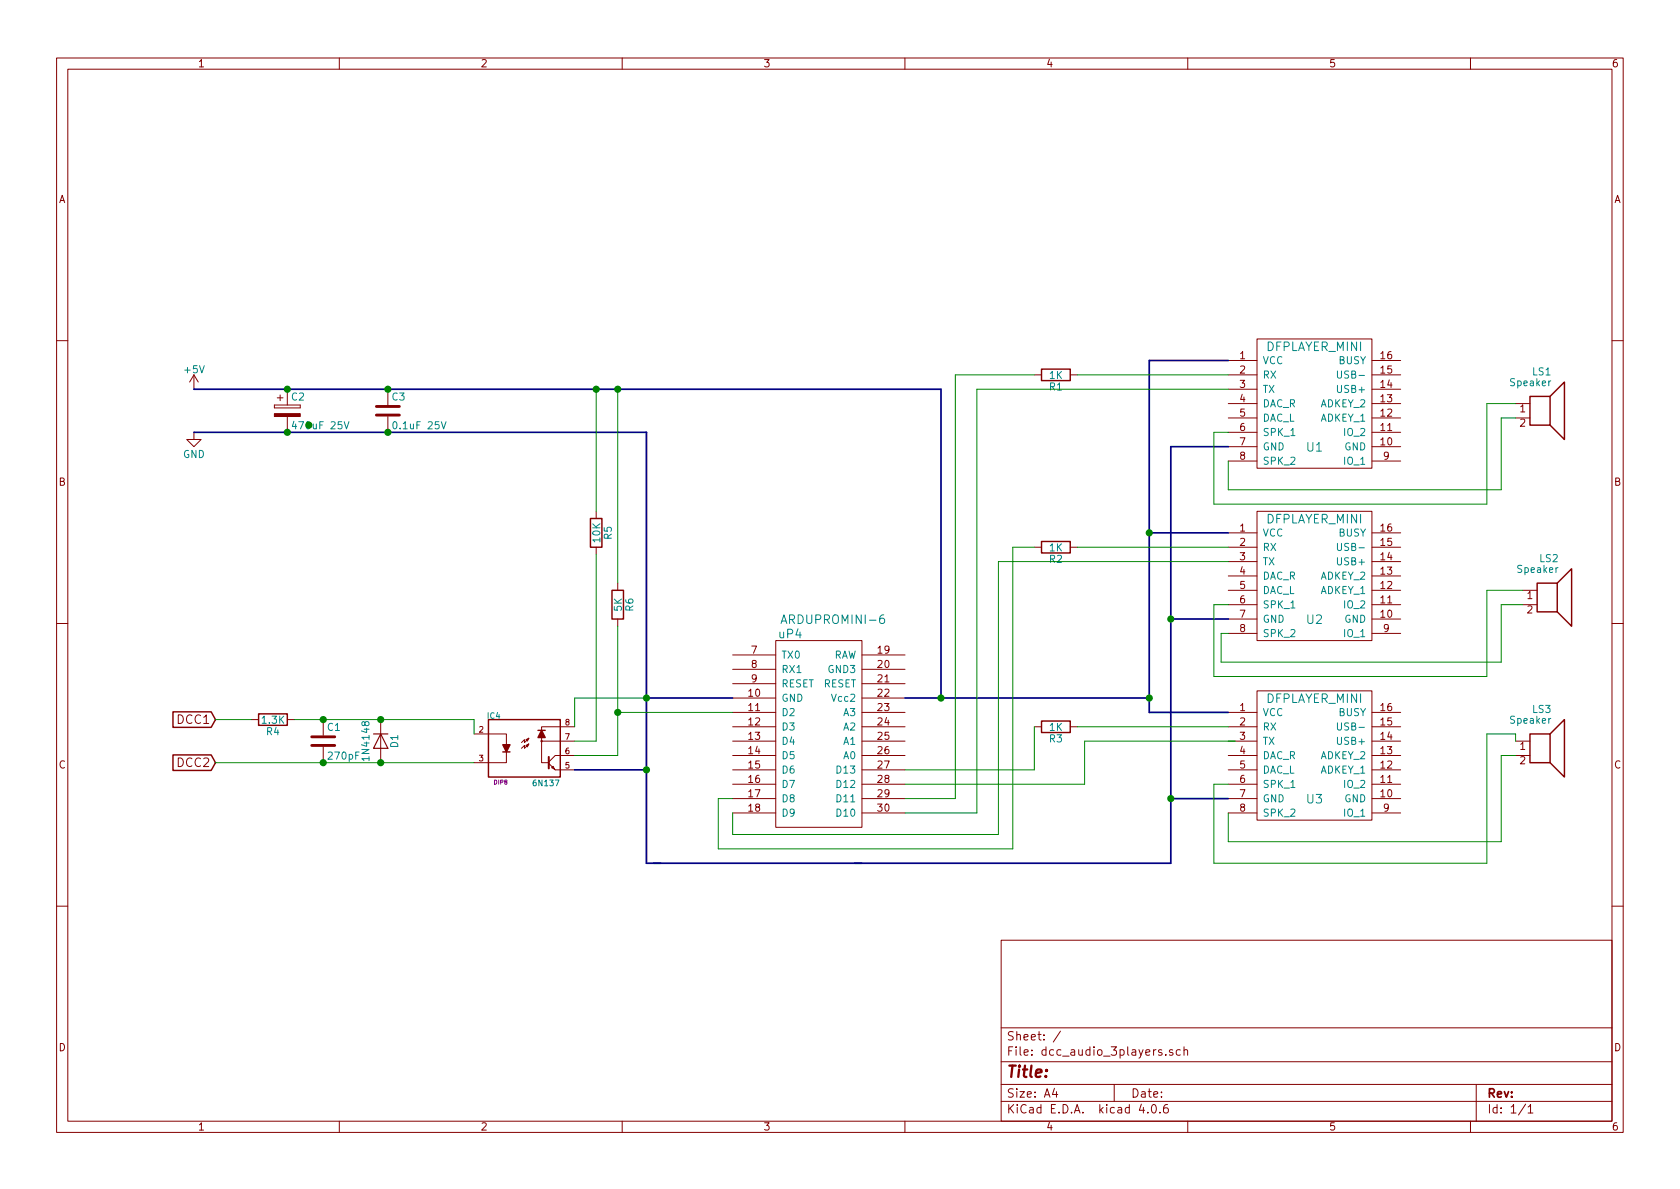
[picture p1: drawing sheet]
EESchema Schematic File Version 2
LIBS:power
LIBS:device
LIBS:transistors
LIBS:conn
LIBS:linear
LIBS:regul
LIBS:74xx
LIBS:cmos4000
LIBS:adc-dac
LIBS:memory
LIBS:xilinx
LIBS:microcontrollers
LIBS:dsp
LIBS:microchip
LIBS:analog_switches
LIBS:motorola
LIBS:texas
LIBS:intel
LIBS:audio
LIBS:interface
LIBS:digital-audio
LIBS:philips
LIBS:display
LIBS:cypress
LIBS:siliconi
LIBS:opto
LIBS:atmel
LIBS:contrib
LIBS:valves
LIBS:ardupromini-6
LIBS:6N137-TTL-Serial-Optoisolator-cache
LIBS:rur
LIBS:dcc_audio_3players-cache
EELAYER 25 0
EELAYER END
$Descr A4 11693 8268
encoding utf-8
Sheet 1 1
Title ""
Date ""
Rev ""
Comp ""
Comment1 ""
Comment2 ""
Comment3 ""
Comment4 ""
$EndDescr
$Comp
L ARDUPROMINI-6 uP4
U 1 1
P 5800 4300
F 0 "uP4" H 5500 4200 60  0000 C CNN
F 1 "ARDUPROMINI-6" H 5800 4300 60  0000 C CNN
F 2 "" H 5800 4300 60  0000 C CNN
F 3 "" H 5800 4300 60  0000 C CNN
	1    5800 4300
	1    0    0    -1  
$EndComp
$Comp
L 6N137 IC4
U 1 1
P 3650 5200
F 0 "IC4" H 3436 5429 40  0000 C CNN
F 1 "6N137" H 3800 4960 40  0000 C CNN
F 2 "DIP8" H 3485 4965 29  0000 C CNN
F 3 "" H 3650 5200 60  0000 C CNN
	1    3650 5200
	1    0    0    -1  
$EndComp
$Comp
L DFPLAYER_MINI U1
U 1 1
P 9150 2850
F 0 "U1" H 9150 2600 60  0000 C CNN
F 1 "DFPLAYER_MINI" H 9150 3300 60  0000 C CNN
F 2 "" H 9150 2850 60  0000 C CNN
F 3 "" H 9150 2850 60  0000 C CNN
	1    9150 2850
	1    0    0    -1  
$EndComp
$Comp
L DFPLAYER_MINI U2
U 1 1
P 9150 4050
F 0 "U2" H 9150 3800 60  0000 C CNN
F 1 "DFPLAYER_MINI" H 9150 4500 60  0000 C CNN
F 2 "" H 9150 4050 60  0000 C CNN
F 3 "" H 9150 4050 60  0000 C CNN
	1    9150 4050
	1    0    0    -1  
$EndComp
$Comp
L DFPLAYER_MINI U3
U 1 1
P 9150 5300
F 0 "U3" H 9150 5050 60  0000 C CNN
F 1 "DFPLAYER_MINI" H 9150 5750 60  0000 C CNN
F 2 "" H 9150 5300 60  0000 C CNN
F 3 "" H 9150 5300 60  0000 C CNN
	1    9150 5300
	1    0    0    -1  
$EndComp
$Comp
L +5V #PWR?
U 1 1
P 1350 2700
F 0 "#PWR?" H 1350 2550 50  0001 C CNN
F 1 "+5V" H 1350 2840 50  0000 C CNN
F 2 "" H 1350 2700 50  0001 C CNN
F 3 "" H 1350 2700 50  0001 C CNN
	1    1350 2700
	1    0    0    -1  
$EndComp
$Comp
L GND #PWR?
U 1 1
P 1350 3000
F 0 "#PWR?" H 1350 2750 50  0001 C CNN
F 1 "GND" H 1350 2850 50  0000 C CNN
F 2 "" H 1350 3000 50  0001 C CNN
F 3 "" H 1350 3000 50  0001 C CNN
	1    1350 3000
	1    0    0    -1  
$EndComp
Text GLabel 1500 5000 0    60   Input ~ 0
DCC1
Text GLabel 1500 5300 0    60   Input ~ 0
DCC2
$Comp
L Speaker LS1
U 1 1
P 10750 2800
F 0 "LS1" H 10800 3025 50  0000 R CNN
F 1 "Speaker" H 10800 2950 50  0000 R CNN
F 2 "" H 10750 2600 50  0001 C CNN
F 3 "" H 10740 2750 50  0001 C CNN
	1    10750 2800
	1    0    0    -1  
$EndComp
$Comp
L Speaker LS2
U 1 1
P 10800 4100
F 0 "LS2" H 10850 4325 50  0000 R CNN
F 1 "Speaker" H 10850 4250 50  0000 R CNN
F 2 "" H 10800 3900 50  0001 C CNN
F 3 "" H 10790 4050 50  0001 C CNN
	1    10800 4100
	1    0    0    -1  
$EndComp
$Comp
L Speaker LS3
U 1 1
P 10750 5150
F 0 "LS3" H 10800 5375 50  0000 R CNN
F 1 "Speaker" H 10800 5300 50  0000 R CNN
F 2 "" H 10750 4950 50  0001 C CNN
F 3 "" H 10740 5100 50  0001 C CNN
	1    10750 5150
	1    0    0    -1  
$EndComp
Wire Bus Line
	6300 4850 8000 4850
Wire Bus Line
	8000 2500 8000 4950
Wire Bus Line
	8000 2500 8550 2500
Wire Bus Line
	8550 3700 8000 3700
Wire Bus Line
	8000 4950 8550 4950
Wire Bus Line
	4000 5350 4500 5350
Wire Bus Line
	4500 3000 4500 6000
Wire Bus Line
	4500 4850 5100 4850
Wire Bus Line
	5950 6000 8150 6000
Wire Bus Line
	8150 6000 8150 3100
Wire Bus Line
	8150 5550 8550 5550
Wire Bus Line
	8150 4300 8550 4300
Wire Bus Line
	8150 3100 8550 3100
Connection ~ 8000 4850
Connection ~ 8000 3700
Connection ~ 8150 4300
Connection ~ 8150 5550
Connection ~ 4500 5350
Wire Wire Line
	8550 5650 8550 5850
Wire Wire Line
	8550 5850 10450 5850
Wire Wire Line
	10450 5850 10450 5250
Wire Wire Line
	10450 5250 10550 5250
Wire Wire Line
	10550 5150 10550 5100
Wire Wire Line
	10550 5100 10350 5100
Wire Wire Line
	10350 5100 10350 6000
Wire Wire Line
	10350 6000 8450 6000
Wire Wire Line
	8450 6000 8450 5450
Wire Wire Line
	8450 5450 8550 5450
Wire Wire Line
	8550 4400 8500 4400
Wire Wire Line
	8500 4400 8500 4600
Wire Wire Line
	8500 4600 10450 4600
Wire Wire Line
	10450 4600 10450 4200
Wire Wire Line
	10450 4200 10600 4200
Wire Wire Line
	10600 4100 10350 4100
Wire Wire Line
	10350 4100 10350 4700
Wire Wire Line
	10350 4700 8450 4700
Wire Wire Line
	8450 4700 8450 4200
Wire Wire Line
	8450 4200 8550 4200
Wire Wire Line
	8550 3200 8550 3400
Wire Wire Line
	8550 3400 10450 3400
Wire Wire Line
	10450 3400 10450 2900
Wire Wire Line
	10450 2900 10550 2900
Wire Wire Line
	8550 3000 8450 3000
Wire Wire Line
	8450 3000 8450 3500
Wire Wire Line
	8450 3500 10350 3500
Wire Wire Line
	10350 3500 10350 2800
Wire Wire Line
	10350 2800 10550 2800
Wire Bus Line
	6000 6000 4550 6000
Wire Bus Line
	4500 6000 4600 6000
$Comp
L R R3
U 1 1
P 7350 5050
F 0 "R3" V 7430 5050 50  0000 C CNN
F 1 "1K" V 7350 5050 50  0000 C CNN
F 2 "" V 7280 5050 50  0001 C CNN
F 3 "" H 7350 5050 50  0001 C CNN
	1    7350 5050
	0    1    1    0   
$EndComp
$Comp
L R R2
U 1 1
P 7350 3800
F 0 "R2" V 7430 3800 50  0000 C CNN
F 1 "1K" V 7350 3800 50  0000 C CNN
F 2 "" V 7280 3800 50  0001 C CNN
F 3 "" H 7350 3800 50  0001 C CNN
	1    7350 3800
	0    1    1    0   
$EndComp
$Comp
L R R1
U 1 1
P 7350 2600
F 0 "R1" V 7430 2600 50  0000 C CNN
F 1 "1K" V 7350 2600 50  0000 C CNN
F 2 "" V 7280 2600 50  0001 C CNN
F 3 "" H 7350 2600 50  0001 C CNN
	1    7350 2600
	0    1    1    0   
$EndComp
Wire Wire Line
	8550 5050 7500 5050
Wire Wire Line
	8550 3800 7500 3800
Wire Wire Line
	8550 2600 7500 2600
Wire Wire Line
	7200 2600 6650 2600
Wire Wire Line
	6650 2600 6650 5550
Wire Wire Line
	6650 5550 6300 5550
Wire Wire Line
	8550 2700 6800 2700
Wire Wire Line
	6800 2700 6800 5650
Wire Wire Line
	6800 5650 6300 5650
Wire Wire Line
	5100 5650 5100 5800
Wire Wire Line
	5100 5800 6950 5800
Wire Wire Line
	6950 5800 6950 3900
Wire Wire Line
	6950 3900 8550 3900
Wire Wire Line
	5100 5550 5000 5550
Wire Wire Line
	5000 5550 5000 5900
Wire Wire Line
	5000 5900 7050 5900
Wire Wire Line
	7050 5900 7050 3800
Wire Wire Line
	7050 3800 7200 3800
Wire Wire Line
	6300 5350 7200 5350
Wire Wire Line
	7200 5350 7200 5050
Wire Wire Line
	8600 5150 7550 5150
Wire Wire Line
	7550 5150 7550 5450
Wire Wire Line
	7550 5450 6300 5450
Wire Wire Line
	3300 5300 1500 5300
$Comp
L R R4
U 1 1
P 1900 5000
F 0 "R4" V 1980 5000 50  0000 C CNN
F 1 "1.3K" V 1900 5000 50  0000 C CNN
F 2 "" V 1830 5000 50  0001 C CNN
F 3 "" H 1900 5000 50  0001 C CNN
	1    1900 5000
	0    1    1    0   
$EndComp
Wire Wire Line
	3300 5000 2050 5000
Wire Wire Line
	1750 5000 1500 5000
$Comp
L C C1
U 1 1
P 2250 5150
F 0 "C1" H 2275 5250 50  0000 L CNN
F 1 "270pF" H 2275 5050 50  0000 L CNN
F 2 "" H 2288 5000 50  0001 C CNN
F 3 "" H 2250 5150 50  0001 C CNN
	1    2250 5150
	1    0    0    -1  
$EndComp
$Comp
L D D1
U 1 1
P 2650 5150
F 0 "D1" H 2650 5250 50  0000 C CNN
F 1 "1N4148" H 2650 5050 50  0000 C CNN
F 2 "" H 2650 5150 50  0001 C CNN
F 3 "" H 2650 5150 50  0001 C CNN
	1    2650 5150
	0    1    1    0   
$EndComp
Wire Wire Line
	3300 5100 3300 5000
Connection ~ 2650 5000
Connection ~ 2250 5000
Connection ~ 2250 5300
Connection ~ 2650 5300
$Comp
L CP C2
U 1 1
P 2000 2850
F 0 "C2" H 2025 2950 50  0000 L CNN
F 1 "470uF 25V" H 2025 2750 50  0000 L CNN
F 2 "" H 2038 2700 50  0001 C CNN
F 3 "" H 2000 2850 50  0001 C CNN
	1    2000 2850
	1    0    0    -1  
$EndComp
$Comp
L C C3
U 1 1
P 2700 2850
F 0 "C3" H 2725 2950 50  0000 L CNN
F 1 "0.1uF 25V" H 2725 2750 50  0000 L CNN
F 2 "" H 2738 2700 50  0001 C CNN
F 3 "" H 2700 2850 50  0001 C CNN
	1    2700 2850
	1    0    0    -1  
$EndComp
$Comp
L R R5
U 1 1
P 4150 3700
F 0 "R5" V 4230 3700 50  0000 C CNN
F 1 "10K" V 4150 3700 50  0000 C CNN
F 2 "" V 4080 3700 50  0001 C CNN
F 3 "" H 4150 3700 50  0001 C CNN
	1    4150 3700
	1    0    0    -1  
$EndComp
Wire Wire Line
	4150 3850 4150 5150
Wire Wire Line
	4150 5150 4000 5150
Wire Bus Line
	1350 3000 4500 3000
Wire Bus Line
	1350 2700 6550 2700
Wire Bus Line
	6550 2700 6550 4850
Connection ~ 6550 4850
Connection ~ 4500 4850
Connection ~ 2000 3000
Connection ~ 2000 2700
Wire Wire Line
	4150 2700 4150 3550
Connection ~ 4150 2700
$Comp
L R R6
U 1 1
P 4300 4200
F 0 "R6" V 4380 4200 50  0000 C CNN
F 1 "5K" V 4300 4200 50  0000 C CNN
F 2 "" V 4230 4200 50  0001 C CNN
F 3 "" H 4300 4200 50  0001 C CNN
	1    4300 4200
	1    0    0    -1  
$EndComp
Wire Wire Line
	4300 4350 4300 5250
Wire Wire Line
	4300 5250 4000 5250
Wire Wire Line
	5100 4950 4300 4950
Connection ~ 4300 4950
Wire Wire Line
	4300 4050 4300 2700
Connection ~ 4300 2700
Connection ~ 2150 2950
Connection ~ 2700 2700
Connection ~ 2700 3000
Wire Wire Line
	4500 4850 4000 4850
Wire Wire Line
	4000 4850 4000 5050
$EndSCHEMATC
